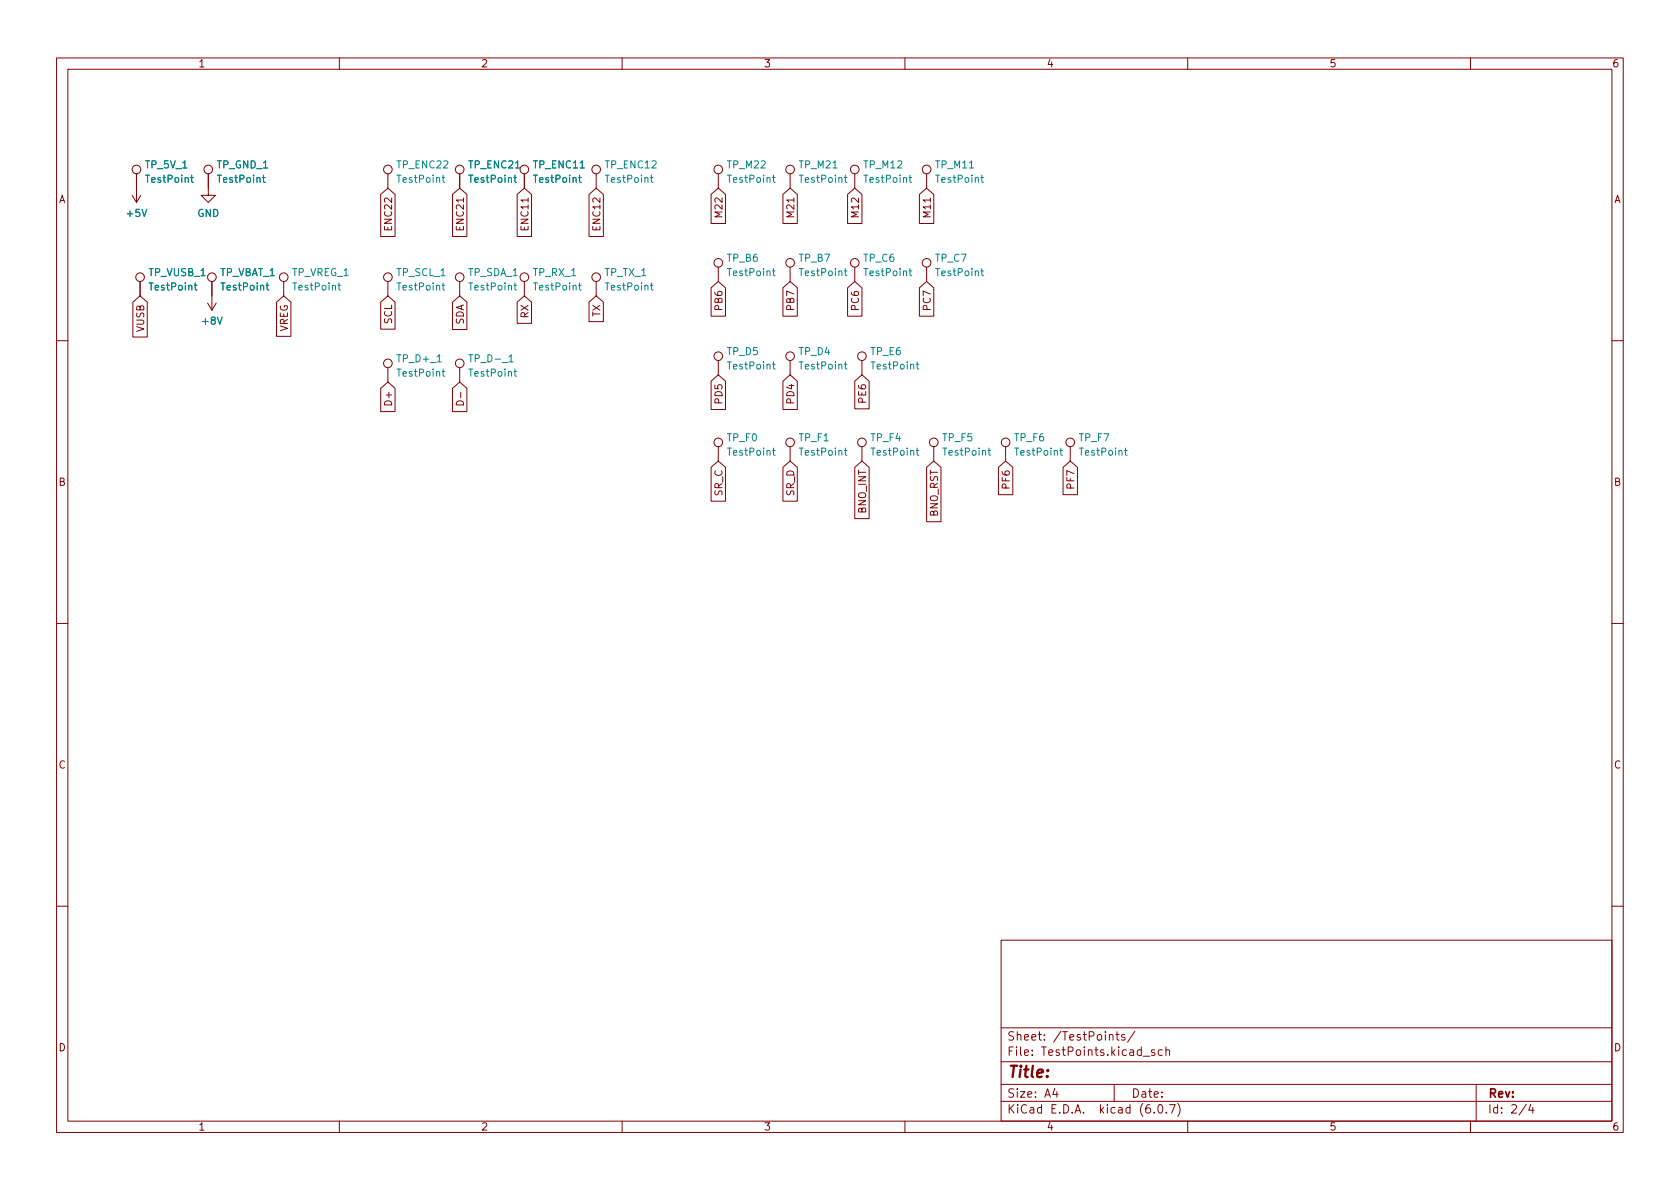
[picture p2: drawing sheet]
<svg xmlns="http://www.w3.org/2000/svg" width="297mm" height="210mm" viewBox="0 0 297 210" stroke-linecap="round" stroke-linejoin="round" font-family="sans-serif">
<g fill="none" stroke="#840000" stroke-width=".18">
<path d="M10 10.2h277v190.1h-277zM12 12.2h273v186.1h-273zM60 10.2v2M110 10.2v2M160 10.2v2M210 10.2v2M260 10.2v2M23.4 34.5l.7 1.3M24.1 30.7v5.1M24.9 34.5l-.8 1.3M36.8 30.7v3.8h1.3l-1.3 1.3-1.2-1.3h1.2M67.3 34.4l1.3-1.1 1.3 1.1v7.4h-2.6z"/>
<path d="M68.6 30.7v2.6M80 34.4l1.3-1.1 1.3 1.1v7.4h-2.6zM81.3 30.7v2.6M91.4 34.4l1.3-1.1 1.3 1.1v7.4h-2.6zM92.7 30.7v2.6M104.1 34.4l1.3-1.1 1.3 1.1v7.4h-2.6zM105.4 30.7v2.6M125.7 34.4l1.3-1.1 1.3 1.1v5.1h-2.6zM127 30.7v2.6M138.4 34.4l1.3-1.1 1.3 1.1v5.1h-2.6zM139.7 30.7v2.6M149.9 34.4l1.2-1.1 1.3 1.1v5.1h-2.5z"/>
<path d="M151.1 30.7v2.6M162.6 34.4l1.2-1.1 1.3 1.1v5.1h-2.5zM163.8 30.7v2.6M23.5 53.4l1.3-1.1 1.2 1.1v6.2h-2.5zM24.8 49.8v2.5M36.7 53.6l.8 1.3M37.5 49.8v5.1M38.2 53.6l-.7 1.3M48.9 53.4l1.3-1.1 1.2 1.1v6.1h-2.5zM50.2 49.8v2.5M67.3 53.4l1.3-1.1 1.3 1.1v4.8h-2.6zM68.6 49.8v2.5"/>
<path d="M80 53.4l1.3-1.1 1.3 1.1v4.9h-2.6zM81.3 49.8v2.5M91.4 53.4l1.3-1.1 1.3 1.1v3.8h-2.6zM92.7 49.8v2.5M104.1 53.4l1.3-1.1 1.3 1.1v3.5h-2.6zM105.4 49.8v2.5M125.7 50.9l1.3-1.1 1.3 1.1v5h-2.6zM127 47.2v2.6M138.4 50.9l1.3-1.1 1.3 1.1v5h-2.6zM139.7 47.2v2.6M149.9 50.9l1.2-1.1 1.3 1.1v5h-2.5zM151.1 47.2v2.6"/>
<path d="M162.6 50.9l1.2-1.1 1.3 1.1v5h-2.5zM163.8 47.2v2.6M10 60.2h2M67.3 68.7l1.3-1.1 1.3 1.1v4.1h-2.6zM68.6 65v2.6M80 68.7l1.3-1.1 1.3 1.1v4.1h-2.6zM80.7 71.1a.68 .68 0 0 1 .8-.2 .68 .68 0 0 1 .4 .7h-1.2zM81.3 65v2.6M81.5 69.4v.9M125.7 67.4l1.3-1.1 1.3 1.1v5h-2.6zM127 63.7v2.6M127 79v2.5"/>
<path d="M138.4 67.4l1.3-1.1 1.3 1.1v5h-2.6zM139.7 63.7v2.6M139.7 79v2.5M151.1 67.4l1.3-1.1 1.3 1.1v4.9h-2.6zM152.4 63.7v2.6M152.4 79v2.5M165.1 79v2.5M177.8 79v2.5M189.2 79v2.5M285 60.2h2M125.7 82.6l1.3-1.1 1.3 1.1v6h-2.6zM138.4 82.6l1.3-1.1 1.3 1.1v6h-2.6z"/>
<path d="M151.1 82.6l1.3-1.1 1.3 1.1v9.1h-2.6zM163.8 82.6l1.3-1.1 1.3 1.1v9.7h-2.6zM176.5 82.6l1.3-1.1 1.3 1.1v4.9h-2.6zM188 82.6l1.2-1.1 1.3 1.1v4.9h-2.5zM10 110.2h2M285 110.2h2M10 160.2h2M177 166.3h108v32h-108zM285 160.2h2M60 198.3v2M110 198.3v2M160 198.3v2"/>
<path d="M177 194.8h108M177 191.8h108M177 187.8h108M177 181.8h108M186.5 192.5l-.4 1h1M186.9 193v1M196.1 183.1l.3-.2 .3 .1 .1 .9M197 191.8v3M197.3 182.9h.6M197.5 182.4v1.3l.4 .2M198.9 183l-.4-.1-.2 .2 .1 .3 .5 .1v.4h-.6M200.6 182.4l-1.2 1.9"/>
<path d="M202.1 186.8h1.2M204.1 196.7v.1M204.1 185.7l-.3-.1-.2 .2v.3l.5 .1v.4h-.5M204.9 195.4l.2-.1a.81 .81 0 0 1 .6 .7 .81 .81 0 0 1-.3 .8h-.2a.81 .81 0 0 1-.6-.6 .81 .81 0 0 1 .3-.8zM205.5 185.7l-.4-.1-.3 .3v.4l.1 .3h.6M206.1 185.8l.3-.2 .3 .1 .1 .9M206.1 185.1v1.5M206.2 196.7v.1M206.8 195.3h1l-.7 1.5M208.2 195.1a1.72 1.72 0 0 1 0 2.3M210 198.3v2M260 198.3v2"/>
<path d="M261 191.8v6.5M269.9 195.3l-1.3 1.9M270.6 195.3l-.3 1h.9M271 195.8v1"/>
<circle cx="24.1" cy="30" r=".76"/>
<circle cx="36.8" cy="30" r=".76"/>
<circle cx="68.6" cy="30" r=".76"/>
<circle cx="81.3" cy="30" r=".76"/>
<circle cx="92.7" cy="30" r=".76"/>
<circle cx="105.4" cy="30" r=".76"/>
<circle cx="127" cy="30" r=".76"/>
<circle cx="139.7" cy="30" r=".76"/>
<circle cx="151.1" cy="30" r=".76"/>
<circle cx="163.8" cy="30" r=".76"/>
<circle cx="24.8" cy="49" r=".76"/>
<circle cx="37.5" cy="49" r=".76"/>
<circle cx="50.2" cy="49" r=".76"/>
<circle cx="68.6" cy="49" r=".76"/>
<circle cx="81.3" cy="49" r=".76"/>
<circle cx="92.7" cy="49" r=".76"/>
<circle cx="105.4" cy="49" r=".76"/>
<circle cx="127" cy="46.5" r=".76"/>
<circle cx="139.7" cy="46.5" r=".76"/>
<circle cx="151.1" cy="46.5" r=".76"/>
<circle cx="163.8" cy="46.5" r=".76"/>
<circle cx="68.6" cy="64.3" r=".76"/>
<circle cx="81.3" cy="64.3" r=".76"/>
<circle cx="127" cy="78.2" r=".76"/>
<circle cx="127" cy="63" r=".76"/>
<circle cx="139.7" cy="63" r=".76"/>
<circle cx="139.7" cy="78.2" r=".76"/>
<circle cx="152.4" cy="63" r=".76"/>
<circle cx="152.4" cy="78.2" r=".76"/>
<circle cx="165.1" cy="78.2" r=".76"/>
<circle cx="177.8" cy="78.2" r=".76"/>
<circle cx="189.2" cy="78.2" r=".76"/>
</g>
<g fill="none" stroke="#008484" stroke-width=".18">
<path d="M33.7 31.4h.5M33.9 31v1.1l.3 .1M46.4 31.4h.5M46.6 31v1.1l.3 .1M78.2 31.4h.4M78.3 31v1.1l.3 .1M90.9 31.4h.4M91 31v1.1l.3 .1M102.3 31.4h.5M102.5 31v1.1l.3 .1M115 31.4h.5M115.2 31v1.1l.3 .1"/>
<path d="M136.6 31.4h.5M136.8 31v1.1l.3 .1M149.3 31.4h.5M149.5 31v1.1l.3 .1M160.7 31.4h.5M160.9 31v1.1l.3 .1M173.4 31.4h.5M173.6 31v1.1l.3 .1M34.3 50.4h.5M34.5 50v1.1l.3 .2M47 50.4h.5M47.2 50v1.1l.3 .2"/>
<path d="M59.7 50.4h.5M59.9 50v1.1l.3 .2M78.2 50.4h.4M78.3 50v1.1l.3 .2M90.9 50.4h.4M91 50v1.1l.3 .2M102.3 50.4h.5M102.5 50v1.1l.3 .2M115 50.4h.5M115.2 50v1.1l.3 .2M136.6 47.9h.5M136.8 47.5v1.1l.3 .2"/>
<path d="M149.3 47.9h.5M149.5 47.5v1.1l.3 .2M160.7 47.9h.5M160.9 47.5v1.1l.3 .2M173.4 47.9h.5M173.6 47.5v1.1l.3 .2M78.2 65.7h.4M78.3 65.3v1.1l.3 .1M90 64h.7M90.9 65.7h.4M91 65.3v1.1l.3 .1M136.6 79.7h.5"/>
<path d="M136.6 64.4h.5M136.8 79.2v1.1l.3 .2M136.8 64v1.1l.3 .2M149.3 79.7h.5M149.3 64.4h.5M149.5 64v1.1l.3 .2M149.5 79.2v1.1l.3 .2M162 79.7h.5M162 64.4h.5M162.2 64v1.1l.3 .2M162.2 79.2v1.1l.3 .2M174.7 79.7h.5"/>
<path d="M174.9 79.2v1.1l.3 .2M187.4 79.7h.5M187.6 79.2v1.1l.3 .2M198.8 79.7h.5M199 79.2v1.1l.3 .2"/>
</g>
<text font-size="2.8" fill="#840000" x="178" y="190.6">Title:</text>
<g font-size="2.1" fill="#840000">
<text x="178" y="184">Sheet: /TestPoints/</text>
<text x="178" y="186.7">File: TestPoints.kicad_sch</text>
<text x="178" y="196.9">KiCad E.D.A. kicad (6.0.7)</text>
<text x="178" y="194.1">Size: A4</text>
<text x="200" y="194.1">Date:</text>
<text x="263" y="194.1">Rev:</text>
<text x="263" y="196.9">Id: 2/4</text>
</g>
<g font-size="1.8" fill="#840000">
<text x="35" y="11.9">1</text>
<text x="85" y="11.9">2</text>
<text x="135" y="11.9">3</text>
<text x="185" y="11.9">4</text>
<text x="235" y="11.9">5</text>
<text x="285" y="11.9">6</text>
<text x="10.3" y="35.9">A</text>
<text x="285.3" y="35.9">A</text>
<text x="69.3" y="40.4" transform="rotate(-90 69.3 40.4)">ENC22</text>
<text x="82" y="40.4" transform="rotate(-90 82 40.4)">ENC21</text>
<text x="93.4" y="40.4" transform="rotate(-90 93.4 40.4)">ENC11</text>
<text x="106.1" y="40.4" transform="rotate(-90 106.1 40.4)">ENC12</text>
<text x="127.7" y="38.1" transform="rotate(-90 127.7 38.1)">M22</text>
<text x="140.4" y="38.1" transform="rotate(-90 140.4 38.1)">M21</text>
<text x="151.9" y="38.1" transform="rotate(-90 151.9 38.1)">M12</text>
<text x="164.6" y="38.1" transform="rotate(-90 164.6 38.1)">M11</text>
<text x="25.5" y="58.7" transform="rotate(-90 25.5 58.7)">VUSB</text>
<text x="50.9" y="58.8" transform="rotate(-90 50.9 58.8)">VREG</text>
<text x="69.3" y="57.3" transform="rotate(-90 69.3 57.3)">SCL</text>
<text x="82" y="57.5" transform="rotate(-90 82 57.5)">SDA</text>
<text x="93.4" y="56.2" transform="rotate(-90 93.4 56.2)">RX</text>
<text x="106.1" y="56" transform="rotate(-90 106.1 56)">TX</text>
<text x="127.7" y="54.6" transform="rotate(-90 127.7 54.6)">PB6</text>
<text x="140.4" y="54.6" transform="rotate(-90 140.4 54.6)">PB7</text>
<text x="151.9" y="54.6" transform="rotate(-90 151.9 54.6)">PC6</text>
<text x="164.6" y="54.6" transform="rotate(-90 164.6 54.6)">PC7</text>
<text x="69.3" y="71.3" transform="rotate(-90 69.3 71.3)">D+</text>
<text x="127.7" y="71.2" transform="rotate(-90 127.7 71.2)">PD5</text>
<text x="140.4" y="71.2" transform="rotate(-90 140.4 71.2)">PD4</text>
<text x="153.1" y="71.1" transform="rotate(-90 153.1 71.1)">PE6</text>
<text x="10.3" y="85.9">B</text>
<text x="127.7" y="87.7" transform="rotate(-90 127.7 87.7)">SR_C</text>
<text x="140.4" y="87.7" transform="rotate(-90 140.4 87.7)">SR_D</text>
<text x="178.5" y="86.2" transform="rotate(-90 178.5 86.2)">PF6</text>
<text x="190" y="86.2" transform="rotate(-90 190 86.2)">PF7</text>
<text x="285.3" y="85.9">B</text>
<text x="153.1" y="90.7" transform="rotate(-90 153.1 90.7)">BNO_INT</text>
<text x="165.8" y="91.4" transform="rotate(-90 165.8 91.4)">BNO_RST</text>
<text x="10.3" y="135.9">C</text>
<text x="285.3" y="135.9">C</text>
<text x="10.3" y="185.9">D</text>
<text x="285.3" y="185.9">D</text>
<text x="35" y="199.9">1</text>
<text x="85" y="199.9">2</text>
<text x="135" y="199.9">3</text>
<text x="185" y="199.9">4</text>
<text x="235" y="199.9">5</text>
<text x="285" y="199.9">6</text>
</g>
<g font-size="1.8" fill="#008484">
<text x="25.8" y="29.8">TP_5V_1</text>
<text x="38.4" y="29.8">TP_GND_1</text>
<text x="70.3" y="29.8">TP_ENC22</text>
<text x="83" y="29.8">TP_ENC21</text>
<text x="94.4" y="29.8">TP_ENC11</text>
<text x="107.1" y="29.8">TP_ENC12</text>
<text x="128.7" y="29.8">TP_M22</text>
<text x="141.4" y="29.8">TP_M21</text>
<text x="152.8" y="29.8">TP_M12</text>
<text x="165.5" y="29.8">TP_M11</text>
<text x="25.9" y="32.3">TestPoint</text>
<text x="38.6" y="32.3">TestPoint</text>
<text x="70.4" y="32.3">TestPoint</text>
<text x="83.1" y="32.3">TestPoint</text>
<text x="94.5" y="32.3">TestPoint</text>
<text x="107.2" y="32.3">TestPoint</text>
<text x="128.8" y="32.3">TestPoint</text>
<text x="141.5" y="32.3">TestPoint</text>
<text x="152.9" y="32.3">TestPoint</text>
<text x="165.6" y="32.3">TestPoint</text>
<text x="22.5" y="38.3">+5V</text>
<text x="34.9" y="38.3">GND</text>
<text x="128.6" y="46.3">TP_B6</text>
<text x="141.3" y="46.3">TP_B7</text>
<text x="152.7" y="46.3">TP_C6</text>
<text x="165.4" y="46.3">TP_C7</text>
<text x="26.3" y="48.8">TP_VUSB_1</text>
<text x="26.6" y="51.4">TestPoint</text>
<text x="38.8" y="48.8">TP_VBAT_1</text>
<text x="39.3" y="51.4">TestPoint</text>
<text x="51.6" y="48.8">TP_VREG_1</text>
<text x="52" y="51.4">TestPoint</text>
<text x="70.1" y="48.8">TP_SCL_1</text>
<text x="70.4" y="51.4">TestPoint</text>
<text x="82.8" y="48.8">TP_SDA_1</text>
<text x="83.1" y="51.4">TestPoint</text>
<text x="94.3" y="48.8">TP_RX_1</text>
<text x="94.5" y="51.4">TestPoint</text>
<text x="106.9" y="48.8">TP_TX_1</text>
<text x="107.2" y="51.4">TestPoint</text>
<text x="128.8" y="48.8">TestPoint</text>
<text x="141.5" y="48.8">TestPoint</text>
<text x="152.9" y="48.8">TestPoint</text>
<text x="165.6" y="48.8">TestPoint</text>
<text x="35.9" y="57.4">+8V</text>
<text x="70.4" y="64.1">TP_D+_1</text>
<text x="83.3" y="64.1">TP_D-_1</text>
<text x="128.6" y="62.8">TP_D5</text>
<text x="128.8" y="65.3">TestPoint</text>
<text x="141.3" y="62.8">TP_D4</text>
<text x="141.5" y="65.3">TestPoint</text>
<text x="154" y="62.8">TP_E6</text>
<text x="154.2" y="65.3">TestPoint</text>
<text x="70.4" y="66.6">TestPoint</text>
<text x="83.1" y="66.6">TestPoint</text>
<text x="128.6" y="78">TP_F0</text>
<text x="128.8" y="80.6">TestPoint</text>
<text x="141.3" y="78">TP_F1</text>
<text x="141.5" y="80.6">TestPoint</text>
<text x="154" y="78">TP_F4</text>
<text x="154.2" y="80.6">TestPoint</text>
<text x="166.7" y="78">TP_F5</text>
<text x="166.9" y="80.6">TestPoint</text>
<text x="179.4" y="78">TP_F6</text>
<text x="179.6" y="80.6">TestPoint</text>
<text x="190.8" y="78">TP_F7</text>
<text x="191" y="80.6">TestPoint</text>
</g>
</svg>
